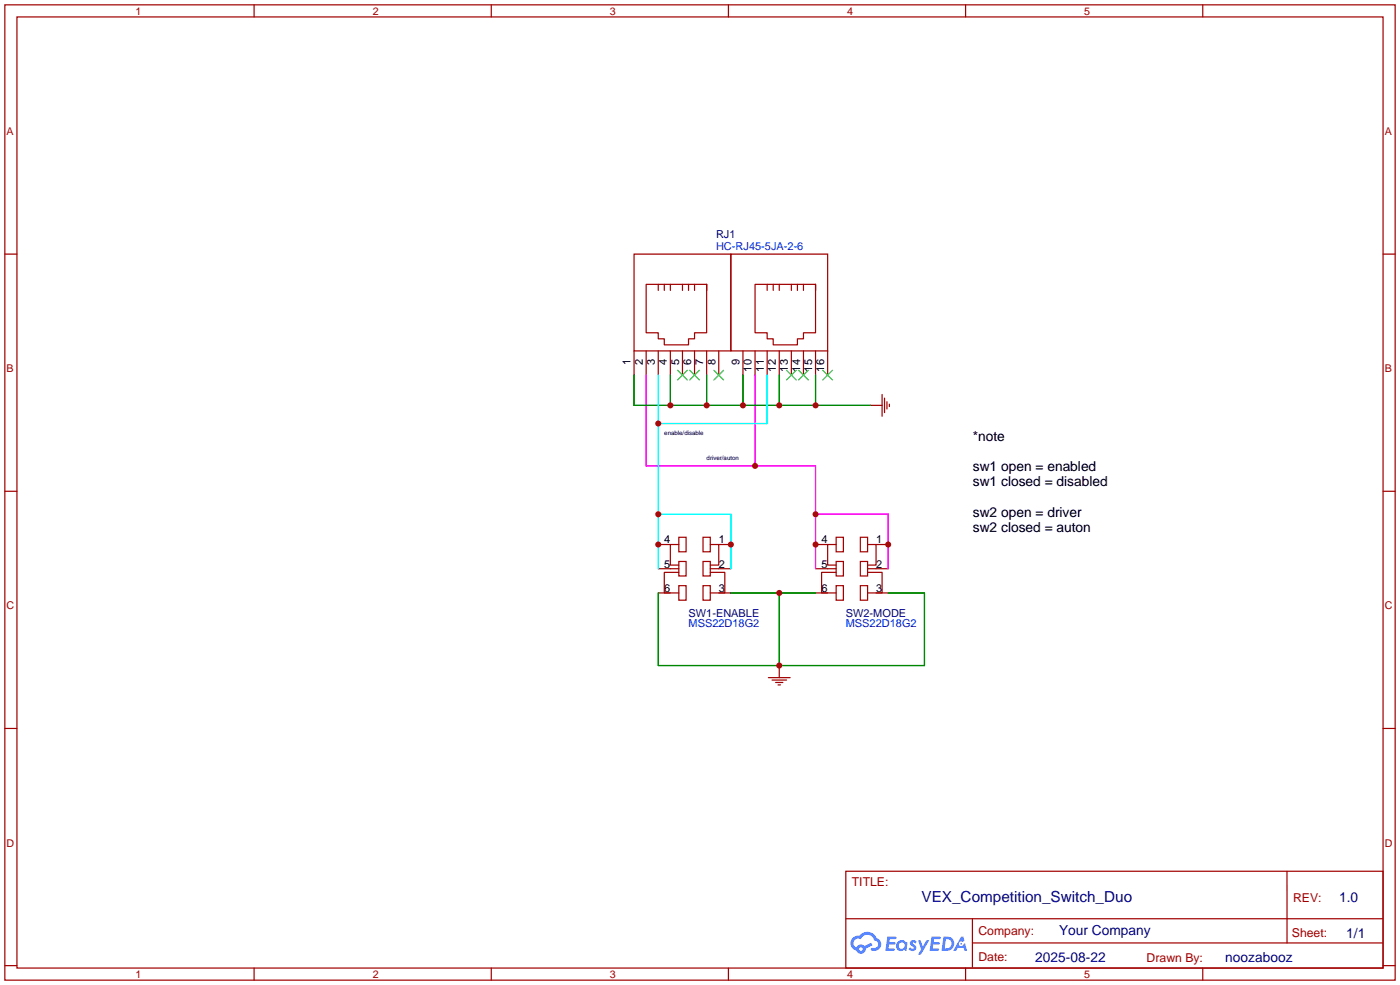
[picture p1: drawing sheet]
<svg xmlns="http://www.w3.org/2000/svg" width="294mm" height="207mm" viewBox="0 0 294 207" stroke-linecap="round" stroke-linejoin="round" font-family="sans-serif">
<g fill="none" stroke="#a10000" stroke-width=".25">
<path d="M1 1h291.9v204.7h-291.9zM3.6 3.6h286.7v199.6h-286.7zM53.3 1v2.6M103.1 1v2.6M152.9 1v2.6M202.7 1v2.6M252.5 1v2.6M1 53.3h2.6M290.3 53.3h2.6M1 103.1h2.6M290.3 103.1h2.6M1 152.9h2.6"/>
<path d="M290.3 152.9h2.6M177.5 182.9h112.8v20.3h-112.8zM177.6 192.8h112.6M204.1 197.9h86.1M204.1 192.8v10.2M270.2 182.9v15M1 202.7h2.6M53.3 203.2v2.5M103.1 203.2v2.5M152.9 203.2v2.5M202.7 203.2v2.5M252.5 203.2v2.5"/>
<path d="M290.3 202.7h2.6"/>
</g>
<g fill="#5487ff">
<path d="M191.2 197.5l.5-.2 .4 .1 .3 .3-.2 .4a.33 .33 0 0 0-.3-.3 .33 .33 0 0 0-.4 .1l.1 .1a.86 .86 0 0 1 .7 .7 .86 .86 0 0 1-.3 .8l-.7 .1-.6-.4 .4-.4 .5 .3 .2-.1v-.2a.88 .88 0 0 1-.6-1.3z"/>
<path d="M192.7 197.4h.6l.4 1.3 .8-1.3h.6l-1.8 3h-.6l.6-1.1z"/>
<path d="M186.3 196.6h1.6l.3 .1-.1 .4h-1.3l-.1 .6h1.1l.2 .3-.3 .3h-1.1l-.1 .8h1.2l.1 .2-.1 .2-1.8 .1z"/>
<path d="M195.6 196.6h1.6l.2 .1v.4h-1.3l-.1 .6h1.1l.2 .3-.3 .3h-1.1l-.1 .8h1.2l.1 .2-.1 .2-1.9 .1z"/>
<path d="M201.7 196.6h.5l.3 .9-.5 .2a.5 .5 0 0 0-.7 .2 .5 .5 0 0 0 .3 .7 .5 .5 0 0 0 .6-.4l.4-.2 .4 1.6h-.6l-.1-.7h-1.2l-.4 .7h-.6z"/>
<path d="M198 196.6l-.4 3h1a1.51 1.51 0 0 0 1.7-1.5 1.51 1.51 0 0 0-1.8-1.5zM198.6 197.1a1.02 1.02 0 0 1 1.1 1.2 1.02 1.02 0 0 1-1.4 .8z"/>
<path d="M188.5 197.6a1.11 1.11 0 0 0-.3 1.6 1.11 1.11 0 0 0 1.6 .2l.5 .2 .2-1.7-.4-.2a1.02 1.02 0 0 0-1.6-.1zM188.6 198.5a.67 .67 0 0 1 1.3 0 .67 .67 0 0 1-1.3 0z"/>
<path d="M179 196.9a1.58 1.58 0 0 0 .8 2.6 1.01 1.01 0 0 0 1.1 .7 1.01 1.01 0 0 0 .8-1.1l1.4-.7-.3-.5-1.3 .7a1.03 1.03 0 0 0-1.7 .3 1 1 0 0 1-.5-1.4 1 1 0 0 1 1.4-.3 1.49 1.49 0 0 1 1.5-1 1.49 1.49 0 0 1 1.4 1.2 .82 .82 0 0 1 .7 1.1 .82 .82 0 0 1-1.2 .5l-.3 .1v.3a1.4 1.4 0 0 0 2-.6 1.4 1.4 0 0 0-.8-1.9 2.19 2.19 0 0 0-3.7-.5l-.8 .1zM180.3 199.2a.4 .4 0 0 1 .8 0 .4 .4 0 0 1-.8 0z"/>
<circle cx="201.8" cy="198.1" r=".19"/>
</g>
<g fill="none" stroke="#a10000" stroke-width=".25">
<path d="M133.1 53.3h20.3v20.4h-20.3zM138.2 59.7v1.3M139.4 59.7v1.3M140.7 59.7v1.3M143.3 59.7v1.3M144.5 59.7v1.3M145.8 59.7v1.3M148.3 59.7h-12.7v10.2h2.6v1.2h1.2v1.3h5.1v-1.3h1.3v-1.2h2.5v-10.2v1.3M153.4 53.3h20.3v20.4h-20.3zM161 59.7v1.3M162.3 59.7v1.3M163.6 59.7v1.3"/>
<path d="M166.1 59.7v1.3M167.4 59.7v1.3M168.7 59.7v1.3M171.2 59.7h-12.7v10.2h2.5v1.2h1.3v1.3h5.1v-1.3h1.3v-1.2h2.5v-10.2v1.3M133.1 73.7v5M135.6 73.7v5M138.2 73.7v5M140.7 73.7v5M143.3 73.7v5M145.8 73.7v5M148.3 73.7v5M150.9 73.7v5"/>
<path d="M156 73.7v5M158.5 73.7v5M161 73.7v5M163.6 73.7v5M166.1 73.7v5M168.7 73.7v5M171.2 73.7v5M173.7 73.7v5M182.6 85.1h.1M182.6 85.1h2.6M185.2 82.8v4.6M185.7 83.6v3"/>
<path d="M186.2 84.3v1.6M186.7 84.8v.5M138.2 119.4h4.3M138.2 114.3h2.5M142.5 112.8h1.5v3h-1.5zM142.5 117.9h1.5v3h-1.5zM142.5 114.3h-1.8v4.3h1.8M147.6 117.9h1.5v3h-1.5zM147.6 112.8h1.5v3h-1.5zM149.1 114.3h1.8v4.3h-1.8M149.1 119.4h4.3M150.9 114.3h2.5"/>
<path d="M171.2 119.4h4.3M171.2 114.3h2.5M175.5 112.8h1.5v3h-1.5zM175.5 117.9h1.5v3h-1.5zM175.5 114.3h-1.8v4.3h1.8M180.6 117.9h1.5v3h-1.5zM180.6 112.8h1.5v3h-1.5zM182.1 114.3h1.8v4.3h-1.8M182.1 119.4h4.3M183.9 114.3h2.5M138.2 124.5h2.5M142.5 122.9h1.5v3.1h-1.5z"/>
<path d="M142.5 120.1h-3.1v4.4h3.1M147.6 122.9h1.5v3.1h-1.5zM149.1 120.1h3v4.4h-3M150.9 124.5h2.5M163.6 139.7h.1M163.6 139.7v2.5M171.2 124.5h2.5M175.5 122.9h1.5v3.1h-1.5zM175.5 120.1h-3v4.4h3M180.6 122.9h1.5v3.1h-1.5zM182.1 120.1h3.1v4.4h-3.1M183.9 124.5h2.5"/>
<path d="M161.3 142.2h4.6M162.1 142.7h3M162.8 143.3h1.5M163.3 143.8h.5"/>
</g>
<path d="M142.2 77.7l2.1 2.1M144.3 77.7l-2.1 2.1M144.8 77.7l2 2.1M146.8 77.7l-2 2.1M149.9 77.7l2 2.1M151.9 77.7l-2 2.1M165.1 77.7l2 2.1M167.1 77.7l-2 2.1M167.6 77.7l2.1 2.1M169.7 77.7l-2.1 2.1M172.7 77.7l2.1 2.1M174.8 77.7l-2.1 2.1" fill="none" stroke="#3c3" stroke-width=".25"/>
<path d="M135.6 78.7v19.1h35.6v21.6M158.5 78.7v19.1M171.2 108h15.2v11.4" fill="none" stroke="#f0f" stroke-width=".25"/>
<path d="M133.1 78.7v6.4h49.5M140.7 78.7v6.4M148.3 78.7v6.4M156 78.7v6.4M163.6 78.7v6.4M171.2 78.7v6.4M138.2 124.5v15.2h55.9v-15.2h-7.7M153.4 124.5h17.8M163.6 124.5v15.2" fill="none" stroke="#008700" stroke-width=".25"/>
<path d="M138.2 78.7v40.7M161 78.7v10.2h-22.8M138.2 108h15.2v11.4" fill="none" stroke="#0ff" stroke-width=".25"/>
<g fill="#c00">
<circle cx="186.4" cy="114.3" r=".63"/>
<circle cx="171.2" cy="107.9" r=".63"/>
<circle cx="171.2" cy="114.3" r=".63"/>
<circle cx="158.5" cy="97.8" r=".63"/>
<circle cx="156" cy="85.1" r=".63"/>
<circle cx="148.3" cy="85.1" r=".63"/>
<circle cx="140.7" cy="85.1" r=".63"/>
<circle cx="163.6" cy="85.1" r=".63"/>
<circle cx="171.2" cy="85.1" r=".63"/>
<circle cx="138.2" cy="88.9" r=".63"/>
<circle cx="153.4" cy="114.3" r=".63"/>
<circle cx="138.2" cy="107.9" r=".63"/>
<circle cx="138.2" cy="114.3" r=".63"/>
<circle cx="163.6" cy="139.7" r=".63"/>
<circle cx="163.6" cy="124.5" r=".63"/>
</g>
<text font-size="3.2" fill="#000080" x="193.5" y="189.2">VEX_Competition_Switch_Duo</text>
<g font-size="2.9">
<text x="204.2" y="92.6">*note</text>
<text x="204.2" y="98.9">sw1 open = enabled</text>
<text x="204.2" y="102.1">sw1 closed = disabled</text>
<text x="204.2" y="108.5">sw2 open = driver</text>
<text x="204.2" y="111.6">sw2 closed = auton</text>
</g>
<g font-size="2.9" fill="#000080">
<text x="281.1" y="189.4">1.0</text>
<text x="222.3" y="196.3">Your Company</text>
<text x="282.6" y="196.8">1/1</text>
<text x="217.3" y="201.9">2025-08-22</text>
<text x="257.2" y="201.9">noozabooz</text>
</g>
<g font-size="2.6" fill="#a00000">
<text x="178.8" y="186.1">TITLE:</text>
<text x="271.4" y="189.4">REV:</text>
<text x="205.4" y="196.3">Company:</text>
<text x="271.2" y="196.7">Sheet:</text>
<text x="205.4" y="201.8">Date:</text>
<text x="240.7" y="201.9">Drawn By:</text>
</g>
<g font-size="2.3" fill="#000080">
<text x="150.3" y="50">RJ1</text>
<text x="144.5" y="129.4">SW1-ENABLE</text>
<text x="177.5" y="129.4">SW2-MODE</text>
</g>
<g font-size="2.3" fill="#00f">
<text x="150.3" y="52.5">HC-RJ45-5JA-2-6</text>
<text x="144.5" y="131.7">MSS22D18G2</text>
<text x="177.5" y="131.7">MSS22D18G2</text>
</g>
<g font-size="2.3">
<text x="132.4" y="76.7" transform="rotate(-90 132.4 76.7)">1</text>
<text x="134.9" y="76.7" transform="rotate(-90 134.9 76.7)">2</text>
<text x="137.5" y="76.7" transform="rotate(-90 137.5 76.7)">3</text>
<text x="140" y="76.7" transform="rotate(-90 140 76.7)">4</text>
<text x="142.5" y="76.7" transform="rotate(-90 142.5 76.7)">5</text>
<text x="145.1" y="76.7" transform="rotate(-90 145.1 76.7)">6</text>
<text x="147.6" y="76.7" transform="rotate(-90 147.6 76.7)">7</text>
<text x="150.2" y="76.7" transform="rotate(-90 150.2 76.7)">8</text>
<text x="155.2" y="76.7" transform="rotate(-90 155.2 76.7)">9</text>
<text x="157.8" y="78" transform="rotate(-90 157.8 78)">10</text>
<text x="160.3" y="78" transform="rotate(-90 160.3 78)">11</text>
<text x="162.9" y="78" transform="rotate(-90 162.9 78)">12</text>
<text x="165.4" y="78" transform="rotate(-90 165.4 78)">13</text>
<text x="167.9" y="78" transform="rotate(-90 167.9 78)">14</text>
<text x="170.5" y="78" transform="rotate(-90 170.5 78)">15</text>
<text x="173" y="78" transform="rotate(-90 173 78)">16</text>
<text x="139.4" y="119.2">5</text>
<text x="139.4" y="114.1">4</text>
<text x="150.9" y="119.2">2</text>
<text x="150.9" y="114.1">1</text>
<text x="172.5" y="119.2">5</text>
<text x="172.5" y="114.1">4</text>
<text x="183.9" y="119.2">2</text>
<text x="183.9" y="114.1">1</text>
<text x="139.4" y="124.2">6</text>
<text x="150.9" y="124.2">3</text>
<text x="172.5" y="124.2">6</text>
<text x="183.9" y="124.2">3</text>
</g>
<g font-size="2.2" fill="#a00000">
<text x="28.4" y="3.1">1</text>
<text x="78.2" y="3.1">2</text>
<text x="128" y="3.1">3</text>
<text x="177.8" y="3.1">4</text>
<text x="227.6" y="3.1">5</text>
<text x="1.4" y="28.3">A</text>
<text x="290.7" y="28.3">A</text>
<text x="1.4" y="78.1">B</text>
<text x="290.7" y="78.1">B</text>
<text x="1.4" y="127.9">C</text>
<text x="290.7" y="127.9">C</text>
<text x="1.4" y="177.7">D</text>
<text x="290.7" y="177.7">D</text>
<text x="28.4" y="205.3">1</text>
<text x="78.2" y="205.3">2</text>
<text x="128" y="205.3">3</text>
<text x="177.8" y="205.3">4</text>
<text x="227.6" y="205.3">5</text>
</g>
<g font-size="1.3">
<text x="139.4" y="91.4">enable/disable</text>
<text x="148.3" y="96.5">driver/auton</text>
</g>
</svg>
